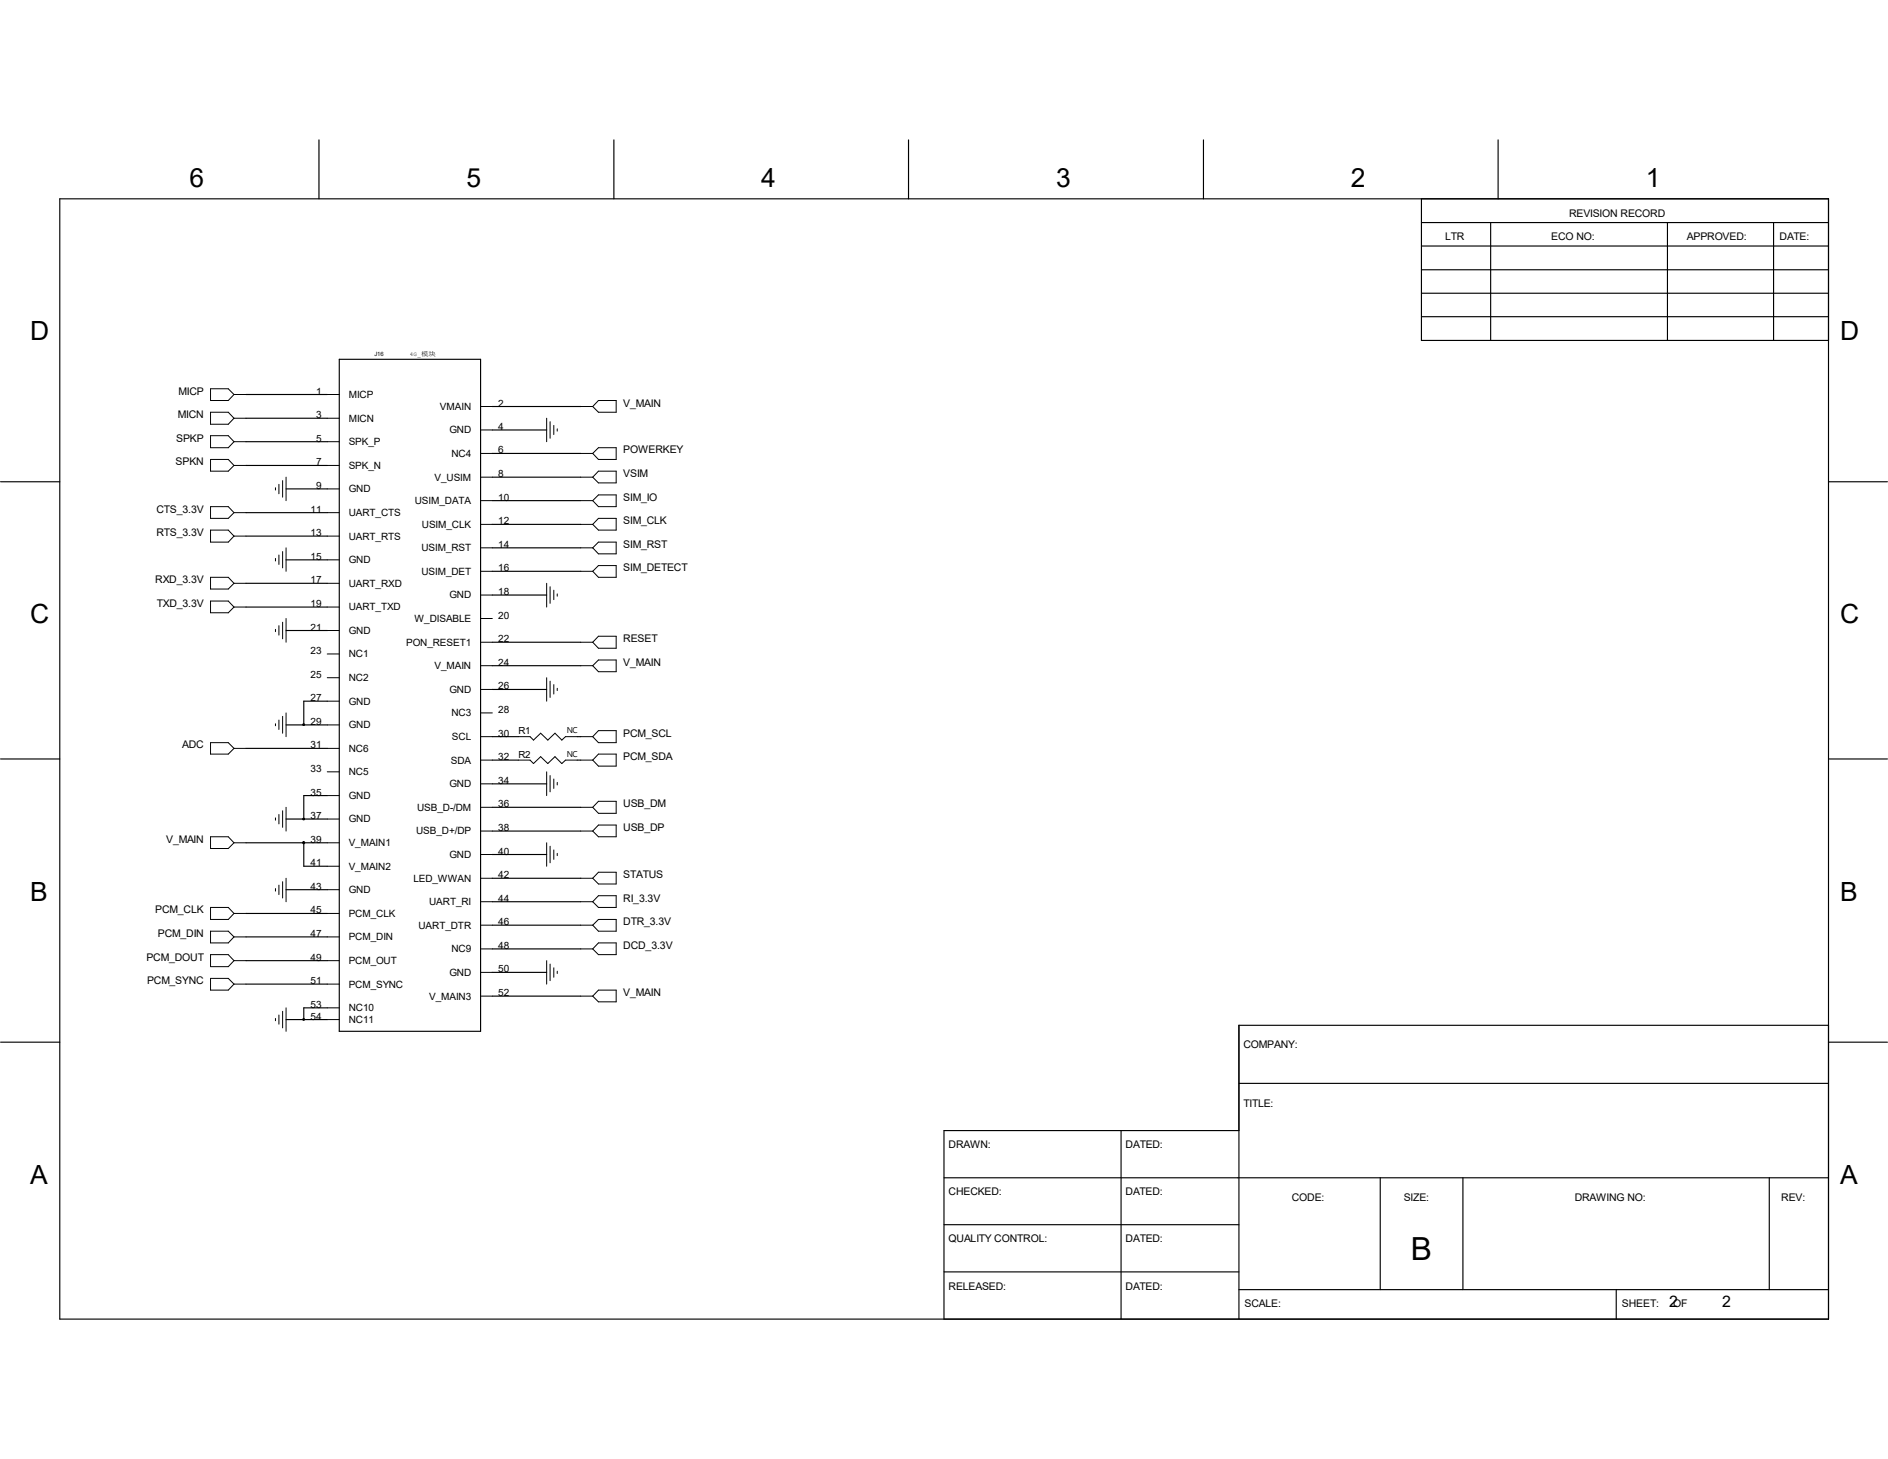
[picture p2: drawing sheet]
<svg xmlns="http://www.w3.org/2000/svg" width="279mm" height="216mm" viewBox="0 0 279 216" stroke-linecap="round" stroke-linejoin="round" font-family="sans-serif">
<g fill="none" stroke="#000" stroke-width=".17">
<path d="M8.8 29.4h261.8v165.8h-261.8zM47.2 20.7v8.7M90.8 20.7v8.7M134.5 20.7v8.7M178.1 20.7v8.7M210.4 32.9h60.2M210.4 36.4h60.2M210.4 29.4v21h60.2M210.4 39.9h60.2M220.6 32.9v17.5M221.7 20.7v8.7M246.8 32.9v17.5"/>
<path d="M262.5 32.9v17.5M36.4 58.4h12M50.2 53.2h20.9v99.4h-20.9zM210.4 43.4h60.2M210.4 46.9h60.2M.1 71.3h8.7M36.4 79.3h12M36.4 75.9h12M36.4 61.9h12M36.4 65.4h12M36.4 68.9h12M42.3 72.3h6.1"/>
<path d="M72.9 70.6h13M72.9 74.1h13M72.9 77.6h13M72.9 60.2h13M72.9 63.6h8M72.9 67.1h13M270.6 71.3h8.7M36.4 86.3h12M36.4 89.8h12M42.3 93.3h6.1M42.3 82.8h6.1M72.9 81.1h13"/>
<path d="M72.9 98.5h13M72.9 88.1h8M72.9 95h13M72.9 84.5h13M.1 112.3h8.7M36.4 110.7h12M42.3 107.3h6.1M48.4 103.8h-3.4v3.5M48.4 117.7h-3.4v3.5M72.9 116h8M72.9 102h8M72.9 112.5h3.8"/>
<path d="M72.9 119.5h13M72.9 109h3.8M85.4 112.5h.5M85.4 109h.5M270.6 112.3h8.7M36.4 138.6h12M36.4 135.2h12M36.4 124.7h12M42.3 131.7h6.1M42.3 121.2h6.1M45 124.7v3.5h3.4M72.9 126.4h8"/>
<path d="M72.9 136.9h13M72.9 133.4h13M72.9 123h13M72.9 130h13M.1 154.2h8.7M36.4 145.6h12M36.4 142.2h12M42.3 150.9h6.1M48.4 149.1h-3.4v1.8M72.9 147.4h13M72.9 143.9h8M72.9 140.4h13"/>
<path d="M270.6 151.7h-87.3v43.5M270.6 154.2h8.7M139.7 174.3h130.9M165.9 167.3v27.9M183.3 160.3h87.3M183.3 167.3h-43.6v27.9M204.3 174.3v16.5M216.5 174.3v16.5M261.8 174.3v16.5M139.7 181.2h43.6M139.7 188.2h43.6M183.3 190.8h87.3"/>
<path d="M239.2 190.8v4.4"/>
</g>
<g fill="none" stroke="#000" stroke-width=".15">
<path d="M31.2 57.5h2.6l.8 .9-.8 .9h-2.6zM34.6 58.4h1.8M48.4 58.4h1.8M88.6 59.3h2.6v1.7h-2.6l-.9-.8zM31.2 61h2.6l.8 .9-.8 .9h-2.6zM31.2 64.5h2.6l.8 .9-.8 .9h-2.6zM31.2 68h2.6l.8 .9-.8 .8h-2.6zM31.2 75h2.6l.8 .9-.8 .8h-2.6zM31.2 78.4h2.6l.8 .9-.8 .9h-2.6zM34.6 61.9h1.8M34.6 65.4h1.8M34.6 68.9h1.8"/>
<path d="M34.6 75.9h1.8M34.6 79.3h1.8M40.8 72.2v.3M41.3 71.7v1.4M41.8 71.1v2.5M42.3 70.6v3.5M48.4 61.9h1.8M48.4 65.4h1.8M48.4 68.9h1.8M48.4 72.3h1.8M48.4 75.9h1.8M48.4 79.3h1.8"/>
<path d="M71.1 60.2h1.8M71.1 63.6h1.8M71.1 67.1h1.8M71.1 70.6h1.8M71.1 74.1h1.8M71.1 77.6h1.8M80.9 61.9v3.5M81.4 62.4v2.5M82 62.9v1.4M82.5 63.5v.3M85.9 60.2h1.8M85.9 67.1h1.8"/>
<path d="M85.9 70.6h1.8M85.9 74.1h1.8M85.9 77.6h1.8M87.7 67.1l.9-.8h2.6v1.7h-2.6zM88.6 69.7h2.6v1.8h-2.6l-.9-.9zM88.6 76.7h2.6v1.7h-2.6l-.9-.8zM88.6 73.2h2.6v1.8h-2.6l-.9-.9zM31.2 85.4h2.6l.8 .9-.8 .9h-2.6zM31.2 88.9h2.6l.8 .9-.8 .9h-2.6zM34.6 86.3h1.8M34.6 89.8h1.8M40.8 82.6v.4"/>
<path d="M40.8 93.1v.4M41.3 82.1v1.4M41.3 92.6v1.4M41.8 81.6v2.4M41.8 92.1v2.4M42.3 81.1v3.4M42.3 91.5v3.5M48.4 82.8h1.8M48.4 86.3h1.8M48.4 89.8h1.8M48.4 93.3h1.8M48.4 96.8h1.8"/>
<path d="M71.1 81.1h1.8M71.1 84.5h1.8M71.1 88.1h1.8M71.1 91.5h1.8M71.1 95h1.8M71.1 98.5h1.8M80.9 86.3v3.5M81.4 86.8v2.5M82 87.3v1.4M82.5 87.9v.3M85.9 81.1h1.8M85.9 84.5h1.8"/>
<path d="M85.9 95h1.8M85.9 98.5h1.8M87.7 81.1l.9-.9h2.6v1.8h-2.6zM87.7 84.5l.9-.8h2.6v1.7h-2.6zM87.7 98.5l.9-.8h2.6v1.7h-2.6zM88.6 94.1h2.6v1.8h-2.6l-.9-.9zM31.2 109.9h2.6l.8 .8-.8 .9h-2.6zM34.6 110.7h1.8M40.8 107.1v.3M41.3 106.6v1.3M41.8 106v2.5M41.8 120v2.4"/>
<path d="M42.3 105.5v3.5M42.3 119.5v3.5M48.4 100.3h1.8M48.4 103.8h1.8M48.4 107.3h1.8M48.4 110.7h1.8M48.4 114.2h1.8M48.4 117.7h1.8M71.1 102h1.8M71.1 105.5h1.8M71.1 109h1.8M71.1 112.5h1.8"/>
<path d="M71.1 116h1.8M71.1 119.5h1.8M76.7 109h1.7l.6 .5 1-1 1.1 1 1-1 1 1 .6-.5h1.7M76.7 112.5h1.7l.6 .5 1-1 1.1 1 1-1 1 1 .6-.5h1.7M80.9 100.3v3.5M80.9 114.2v3.5M81.4 100.8v2.4M81.4 114.8v2.4M82 101.3v1.4M82 115.3v1.4M82.5 101.9v.3M82.5 115.8v.4"/>
<path d="M85.9 109h1.8M85.9 112.5h1.8M85.9 119.5h1.8M88.6 111.6h2.6v1.8h-2.6l-.9-.9zM88.6 108.1h2.6v1.8h-2.6l-.9-.9zM88.6 118.6h2.6v1.8h-2.6l-.9-.9zM31.2 123.8h2.6l.8 .9-.8 .9h-2.6zM31.2 134.3h2.6l.8 .9-.8 .9h-2.6zM31.2 137.8h2.6l.8 .8-.8 .9h-2.6zM34.6 124.7h1.8M34.6 135.2h1.8M34.6 138.6h1.8"/>
<path d="M40.8 121v.4M40.8 131.5v.4M41.3 120.5v1.4M41.3 131v1.4M41.8 130.5v2.4M42.3 130v3.4M48.4 121.2h1.8M48.4 124.7h1.8M48.4 128.2h1.8M48.4 131.7h1.8M48.4 135.2h1.8M48.4 138.6h1.8"/>
<path d="M71.1 123h1.8M71.1 126.4h1.8M71.1 130h1.8M71.1 133.4h1.8M71.1 136.9h1.8M80.9 124.7v3.5M81.4 125.2v2.5M82 125.8v1.4M82.5 126.3v.3M85.9 123h1.8M85.9 130h1.8M85.9 133.4h1.8"/>
<path d="M85.9 136.9h1.8M87.7 136.9l.9-.8h2.6v1.7h-2.6zM88.6 122.1h2.6v1.7h-2.6l-.9-.8zM88.6 132.5h2.6v1.8h-2.6l-.9-.9zM88.6 139.5h2.6v1.8h-2.6l-.9-.9zM88.6 129.1h2.6v1.7h-2.6l-.9-.8zM31.2 141.3h2.6l.8 .9-.8 .8h-2.6zM31.2 144.8h2.6l.8 .8-.8 .9h-2.6zM34.6 142.2h1.8M34.6 145.6h1.8M40.8 150.7v.3M41.3 150.2v1.4"/>
<path d="M41.8 149.6v2.5M42.3 149.1v3.5M48.4 142.2h1.8M48.4 145.6h1.8M48.4 149.1h1.8M48.4 150.9h1.8M71.1 140.4h1.8M71.1 143.9h1.8M71.1 147.4h1.8M80.9 142.2v3.4M81.4 142.7v2.4M82 143.2v1.4"/>
<path d="M82.5 143.7v.4M85.9 140.4h1.8M85.9 147.4h1.8M88.6 146.5h2.6v1.8h-2.6l-.9-.9z"/>
</g>
<g fill="#000" stroke="#000" stroke-width=".15">
<path d="M44.8 107.1h.2v.2h-.2z" fill-rule="evenodd"/>
<path d="M44.8 121.1h.2v.2h-.2z" fill-rule="evenodd"/>
<path d="M44.8 150.8h.2v.1h-.2z" fill-rule="evenodd"/>
<circle cx="44.9" cy="124.7" r=".16"/>
</g>
<text font-size="4.7" x="208.8" y="186.4">B</text>
<g font-size="3.9">
<text x="28" y="27.7">6</text>
<text x="69" y="27.7">5</text>
<text x="112.6" y="27.7">4</text>
<text x="156.3" y="27.7">3</text>
<text x="199.9" y="27.7">2</text>
<text x="243.5" y="27.7">1</text>
<text x="4.5" y="50.4">D</text>
<text x="272.3" y="50.4">D</text>
<text x="4.5" y="92.2">C</text>
<text x="272.3" y="92.2">C</text>
<text x="4.5" y="133.3">B</text>
<text x="272.3" y="133.3">B</text>
<text x="4.5" y="175.1">A</text>
<text x="272.3" y="175.1">A</text>
</g>
<g font-size="2.4">
<text x="247" y="193.4">2</text>
<text x="254.9" y="193.4">2</text>
</g>
<g font-size="1.6">
<text x="213.9" y="35.5">LTR</text>
<text x="229.6" y="35.5">ECO NO:</text>
<text x="232.2" y="32">REVISION RECORD</text>
<text x="249.6" y="35.5">APPROVED:</text>
<text x="263.4" y="35.5">DATE:</text>
<text x="26.4" y="58.4">MICP</text>
<text x="26.1" y="65.4">SPKP</text>
<text x="26.3" y="61.9">MICN</text>
<text x="92.2" y="60.2">V_MAIN</text>
<text x="26" y="68.9">SPKN</text>
<text x="92.2" y="67.1">POWERKEY</text>
<text x="92.2" y="70.6">VSIM</text>
<text x="23.2" y="75.9">CTS_3.3V</text>
<text x="92.2" y="74.1">SIM_IO</text>
<text x="92.2" y="77.6">SIM_CLK</text>
<text x="23.2" y="79.3">RTS_3.3V</text>
<text x="92.2" y="81.1">SIM_RST</text>
<text x="23" y="86.3">RXD_3.3V</text>
<text x="23.2" y="89.8">TXD_3.3V</text>
<text x="92.2" y="84.5">SIM_DETECT</text>
<text x="92.2" y="95">RESET</text>
<text x="92.2" y="98.5">V_MAIN</text>
<text x="27" y="110.7">ADC</text>
<text x="92.2" y="109">PCM_SCL</text>
<text x="92.2" y="112.5">PCM_SDA</text>
<text x="92.2" y="119.5">USB_DM</text>
<text x="24.6" y="124.7">V_MAIN</text>
<text x="92.2" y="123">USB_DP</text>
<text x="92.2" y="130">STATUS</text>
<text x="23" y="135.2">PCM_CLK</text>
<text x="92.2" y="133.4">RI_3.3V</text>
<text x="92.2" y="136.9">DTR_3.3V</text>
<text x="21.7" y="142.2">PCM_DOUT</text>
<text x="23.4" y="138.6">PCM_DIN</text>
<text x="92.2" y="140.4">DCD_3.3V</text>
<text x="21.8" y="145.6">PCM_SYNC</text>
<text x="92.2" y="147.4">V_MAIN</text>
<text x="184" y="155.1">COMPANY:</text>
<text x="184" y="163.8">TITLE:</text>
<text x="140.4" y="169.9">DRAWN:</text>
<text x="166.6" y="169.9">DATED:</text>
<text x="140.4" y="176.9">CHECKED:</text>
<text x="166.6" y="176.9">DATED:</text>
<text x="191.2" y="177.8">CODE:</text>
<text x="207.7" y="177.8">SIZE:</text>
<text x="233" y="177.8">DRAWING NO:</text>
<text x="263.6" y="177.8">REV:</text>
<text x="140.4" y="183.9">QUALITY CONTROL:</text>
<text x="166.6" y="183.9">DATED:</text>
<text x="140.4" y="190.8">RELEASED:</text>
<text x="166.6" y="190.8">DATED:</text>
<text x="184.2" y="193.5">SCALE:</text>
<text x="240" y="193.5">SHEET:</text>
<text x="247.6" y="193.5">OF</text>
</g>
<g font-size="1.5">
<text x="46.8" y="58.4">1</text>
<text x="51.6" y="58.9">MICP</text>
<text x="46.8" y="61.9">3</text>
<text x="46.8" y="65.4">5</text>
<text x="51.6" y="62.4">MICN</text>
<text x="51.6" y="65.9">SPK_P</text>
<text x="65.1" y="60.7">VMAIN</text>
<text x="66.5" y="64.1">GND</text>
<text x="73.7" y="60.2">2</text>
<text x="73.7" y="63.6">4</text>
<text x="46.8" y="68.9">7</text>
<text x="51.6" y="69.4">SPK_N</text>
<text x="64.3" y="71.1">V_USIM</text>
<text x="66.8" y="67.6">NC4</text>
<text x="73.7" y="67.1">6</text>
<text x="73.7" y="70.6">8</text>
<text x="46" y="75.9">11</text>
<text x="46.8" y="72.3">9</text>
<text x="51.6" y="72.9">GND</text>
<text x="51.6" y="76.4">UART_CTS</text>
<text x="61.4" y="74.6">USIM_DATA</text>
<text x="73.7" y="74.1">10</text>
<text x="73.7" y="77.6">12</text>
<text x="46" y="79.3">13</text>
<text x="46" y="82.8">15</text>
<text x="51.6" y="79.8">UART_RTS</text>
<text x="51.6" y="83.4">GND</text>
<text x="62.4" y="81.6">USIM_RST</text>
<text x="62.4" y="78.1">USIM_CLK</text>
<text x="73.7" y="81.1">14</text>
<text x="46" y="86.3">17</text>
<text x="46" y="89.8">19</text>
<text x="51.6" y="86.8">UART_RXD</text>
<text x="62.4" y="85">USIM_DET</text>
<text x="66.5" y="88.6">GND</text>
<text x="73.7" y="84.5">16</text>
<text x="73.7" y="88.1">18</text>
<text x="46" y="93.3">21</text>
<text x="51.6" y="90.3">UART_TXD</text>
<text x="51.6" y="93.8">GND</text>
<text x="60.1" y="95.5">PON_RESET1</text>
<text x="61.3" y="92">W_DISABLE</text>
<text x="73.7" y="91.5">20</text>
<text x="73.7" y="95">22</text>
<text x="46" y="96.8">23</text>
<text x="46" y="100.3">25</text>
<text x="51.6" y="97.3">NC1</text>
<text x="51.6" y="100.8">NC2</text>
<text x="64.3" y="99">V_MAIN</text>
<text x="73.7" y="98.5">24</text>
<text x="46" y="103.8">27</text>
<text x="46" y="107.3">29</text>
<text x="51.6" y="104.3">GND</text>
<text x="51.6" y="107.8">GND</text>
<text x="66.5" y="102.5">GND</text>
<text x="66.8" y="106">NC3</text>
<text x="73.7" y="102">26</text>
<text x="73.7" y="105.5">28</text>
<text x="46" y="110.7">31</text>
<text x="51.6" y="111.3">NC6</text>
<text x="66.7" y="113">SDA</text>
<text x="66.9" y="109.5">SCL</text>
<text x="73.7" y="109">30</text>
<text x="73.7" y="112.5">32</text>
<text x="46" y="114.2">33</text>
<text x="46" y="117.7">35</text>
<text x="51.6" y="114.7">NC5</text>
<text x="51.6" y="118.2">GND</text>
<text x="61.7" y="120">USB_D-/DM</text>
<text x="66.5" y="116.5">GND</text>
<text x="73.7" y="116">34</text>
<text x="73.7" y="119.5">36</text>
<text x="46" y="121.2">37</text>
<text x="46" y="124.7">39</text>
<text x="51.6" y="121.7">GND</text>
<text x="51.6" y="125.2">V_MAIN1</text>
<text x="61.6" y="123.5">USB_D+/DP</text>
<text x="73.7" y="123">38</text>
<text x="46" y="128.2">41</text>
<text x="46" y="131.7">43</text>
<text x="51.6" y="128.7">V_MAIN2</text>
<text x="61.2" y="130.5">LED_WWAN</text>
<text x="66.5" y="127">GND</text>
<text x="73.7" y="126.4">40</text>
<text x="73.7" y="130">42</text>
<text x="46" y="135.2">45</text>
<text x="51.6" y="132.2">GND</text>
<text x="51.6" y="135.7">PCM_CLK</text>
<text x="61.9" y="137.4">UART_DTR</text>
<text x="63.5" y="133.9">UART_RI</text>
<text x="73.7" y="133.4">44</text>
<text x="73.7" y="136.9">46</text>
<text x="46" y="138.6">47</text>
<text x="46" y="142.2">49</text>
<text x="51.6" y="139.1">PCM_DIN</text>
<text x="51.6" y="142.7">PCM_OUT</text>
<text x="66.8" y="140.9">NC9</text>
<text x="73.7" y="140.4">48</text>
<text x="73.7" y="143.9">50</text>
<text x="46" y="145.6">51</text>
<text x="46" y="149.1">53</text>
<text x="51.6" y="146.1">PCM_SYNC</text>
<text x="51.6" y="149.6">NC10</text>
<text x="63.5" y="147.9">V_MAIN3</text>
<text x="66.5" y="144.4">GND</text>
<text x="73.7" y="147.4">52</text>
<text x="46" y="150.9">54</text>
<text x="51.6" y="151.4">NC11</text>
</g>
<g font-size="1.4">
<text x="76.7" y="108.6">R1</text>
<text x="76.7" y="112.1">R2</text>
</g>
<g font-size="1.2">
<text x="83.9" y="108.5">NC</text>
<text x="83.9" y="112">NC</text>
</g>
<g font-size=".9">
<text x="55.4" y="52.6">J16</text>
<text x="60.7" y="52.6">4G_模块</text>
</g>
</svg>
